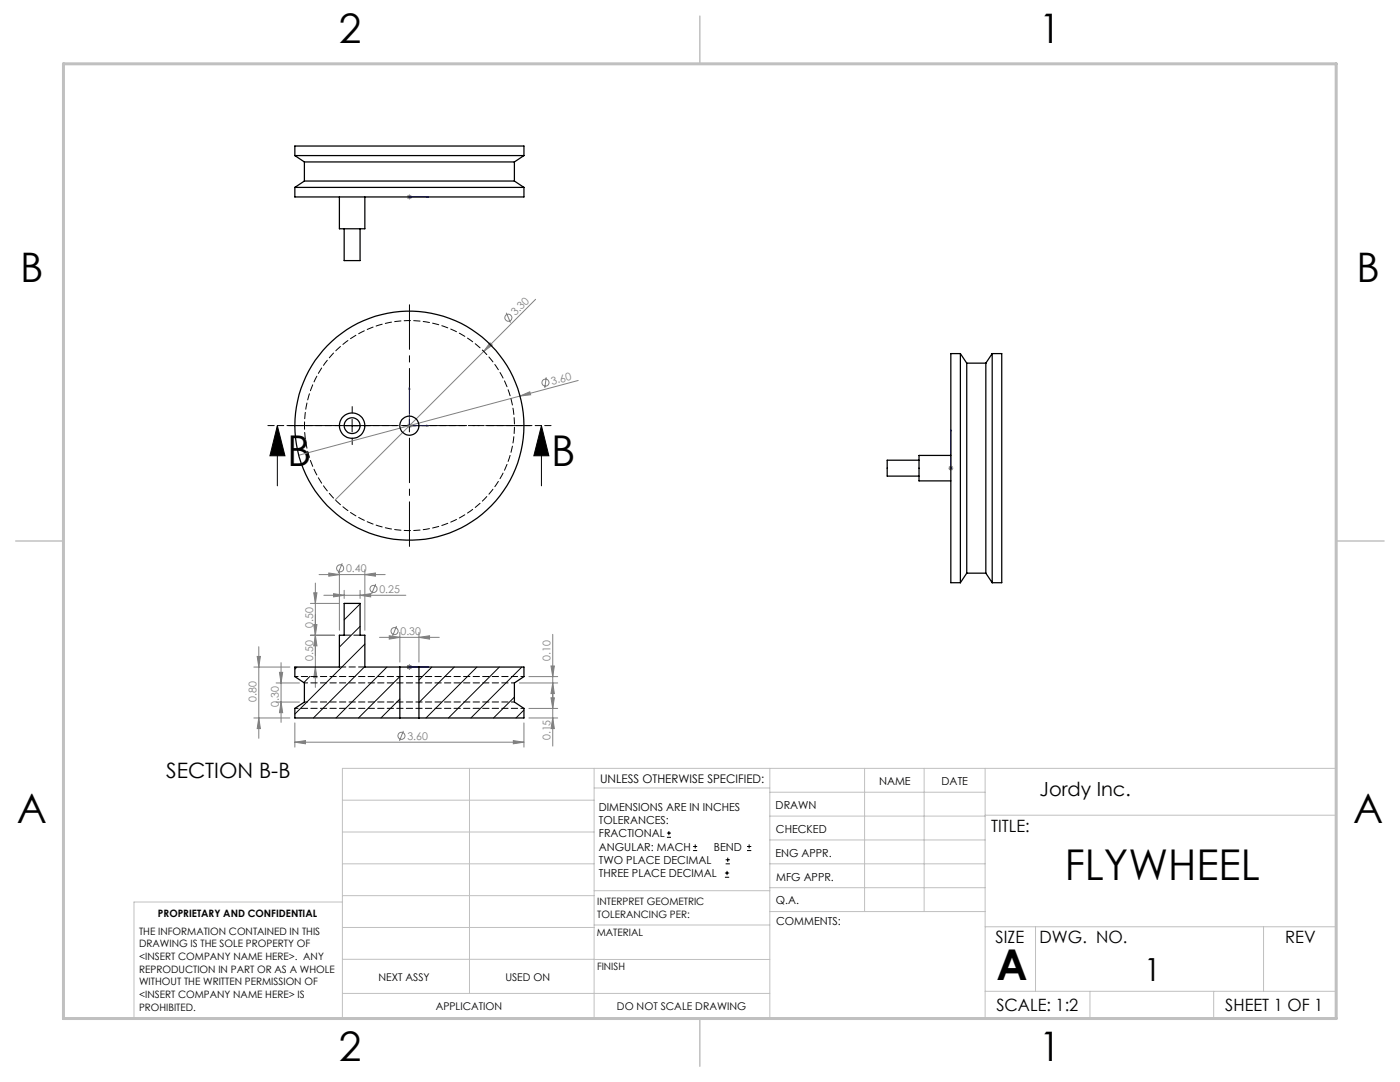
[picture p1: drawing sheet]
<svg xmlns="http://www.w3.org/2000/svg" width="279mm" height="216mm" viewBox="0 0 279 216" stroke-linecap="round" stroke-linejoin="round" font-family="sans-serif">
<g fill="none" stroke="#808080" stroke-width=".2">
<path d="M81.2 39.3h1M81.4 38.9l.7 .8M81.7 38.8v1M82.1 38.9l-.7 .8M106.9 59.7l-40 40.1M97.8 68.4l.4 .5-1.7 1.2zM101 62.4l.9 2M103.8 79l1.9-.8 .2 .6zM109 75.3l-.3 2.1M115.4 75.9l-55.8 14.9M81.2 84.9h1M81.4 84.6l.7 .7"/>
<path d="M81.7 84.5v.9M189.3 93.4h1M189.4 93.1l.7 .7M189.8 92.9v1M190.1 93.1l-.7 .7M62.6 118.3h.7l-.4 2.1zM62.9 116.3v20.9M63.7 114.7h13.2M64.6 118.8h16.4M65.6 114.3l2.1 .4-2.1 .3zM66.6 118.5l2.1 .3-2.1 .3zM67.7 113.7v12.1"/>
<path d="M68.3 112.4l-.8 2M68.7 117.8v1.6M71.9 118.8l2.1-.3v.6zM71.9 117.8v1.6M72.8 114.7l2.1-.4v.7zM72.8 113.7v12.1M75 116.5l-.8 2M50.7 133.1h7.2M51.3 131h.7l-.4 2.1zM51.6 129v18.3M55.1 136.3h4.7M55.8 134.2h.6l-.3 2.1z"/>
<path d="M56.1 132.2v11.9M61.9 126.8h4.8M61.9 120.4h5.8M62.6 124.6h.7l-.4 2.2zM62.9 133.1l.4 2.1h-.7zM62.9 126.8l.4 2.1h-.7zM75.7 127.2h12M77.7 126.9l2.1 .3-2.1 .3zM79.1 124.9l-.7 2M79.8 126.2v5.9M81.2 133.1h1M81.4 132.8l.7 .7"/>
<path d="M81.7 132.6v1M82.1 132.8l-.7 .7M83.6 127.2l2.1-.3v.6zM83.6 126.2v5.9M103.6 136.3h7.7M105.6 135h5.7M110 139.2h.6l-.3 2.2zM110 132.9h.6l-.3 2.1zM110.3 136.3l.3 2.1h-.6zM110.3 126.6v22.3M50.7 143.3h7.2M51.6 143.3l.4 2.1h-.7z"/>
<path d="M55.1 140.1h4.7M56.1 140.1l.3 2.1h-.6zM58.8 148.1l2.2-.3v.6zM58.8 144.3v4.8M58.8 148.1h45.8M80.5 145.8l-.8 2M102.4 147.8l2.2 .3-2.2 .3zM104.6 144.3v4.8M105.6 143.3h5.7M105.6 141.4h5.7M110.3 143.3l.3 2.1h-.6z"/>
<circle cx="101.5" cy="63.4" r=".71"/>
<circle cx="108.9" cy="76.4" r=".7"/>
<circle cx="67.9" cy="113.4" r=".7"/>
<circle cx="74.5" cy="117.5" r=".71"/>
<circle cx="78.7" cy="125.9" r=".71"/>
<circle cx="80.1" cy="146.8" r=".71"/>
</g>
<g fill="none" stroke="#000" stroke-width=".2">
<path d="M55.4 84.9l1.5 6h-3zM55.4 84.9v12M69 84.9h2.5M70.3 83.7v2.5M80.4 84.9h2.5M81.7 83.7v2.5M108.1 84.9l1.4 6h-3zM108.1 84.9v12M133.1 167.1h.8M133.1 166.2h.8M133.5 165.8v.9M138.3 169.7h.8"/>
<path d="M138.3 168.9h.8M138.7 168.5v.8M144.7 175h.8M144.7 174.2h.8M144.8 172.4h.9M144.8 171.6h.9M145.1 173.8v.8M145.2 171.1v.9M149.1 169.7h.8M149.1 168.9h.8M149.5 168.5v.8"/>
</g>
<g fill="none" stroke="#00f" stroke-width=".2">
<path d="M81.6 39.3h.2zM81.7 39.3h.1M81.7 39.3h3.8M85.5 39.3h-.3h.3M81.7 77.3l.1 .3h-.2zM81.7 77.3v7.6h3.8M85.2 84.8l.3 .1-.3 .1zM189.8 93.3v.2zM189.8 85.8v.3v-.3M189.8 93.4h.1M189.8 85.8v7.6M81.6 133.1h.2z"/>
<path d="M81.7 133.1h.1M81.7 133.1h3.8M85.5 133.1h-.3h.3"/>
</g>
<path d="M79.2 84.9h-21.6M81.7 82.4v-21.6M81.7 87.4v21.6M84.2 84.9h21.6" fill="none" stroke="#000" stroke-width=".2" stroke-dasharray="15.2 1.3 1.3 1.3" stroke-dashoffset="6.3"/>
<path d="M67.8 84.9h-1.3M70.3 82.4v-1.3M70.3 87.4v1.3M72.8 84.9h1.3" fill="none" stroke="#000" stroke-width=".2" stroke-dasharray="15.2 1.3 1.3 1.3"/>
<path d="M110.1 84.9h-56.7" fill="none" stroke="#000" stroke-width=".2" stroke-dasharray="1.3 .6" stroke-dashoffset="-.1"/>
<g fill="none" stroke="#c0c0c0" stroke-width=".2">
<path d="M68.3 159.7h50.3M93.7 153.3v44.9M118.6 153.3v49.9M118.6 157.2h35M153.6 153.3v49.9M153.6 158.1h43M172.5 153.3v28.6M184.4 153.3v28.6M196.6 153.3v49.9M68.3 180h-41.6v23.2h240v-49.9h-198.4v49.9M68.3 166h50.3M68.3 178.7h50.3"/>
<path d="M68.3 172.4h50.3M118.6 177.7h35M153.6 162.8h43M153.6 177.1h43M153.6 172.4h43M153.6 167.6h43M196.6 162.7h70.1M68.3 198.2h85.3M68.3 191.4l85.3 .1M68.3 185.1h50.3M118.6 184.6h35M153.6 181.9h43"/>
<path d="M196.6 184.9h70.1M196.6 197.8h70.1M206.7 184.9v12.9M217.5 197.8v5.4M242.2 197.8v5.4M252.2 184.9v12.9"/>
</g>
<path d="M139.7 3.2v9.5M3.1 107.9h9.6M266.7 107.9h9.5M139.7 203.2v9.6" fill="none" stroke="#c0c0c0" stroke-width=".3"/>
<path d="M12.7 12.7h254v190.5h-254z" fill="none" stroke="#c0c0c0" stroke-width=".6"/>
<path d="M108.1 84.9l1.4 6h-3zM55.4 84.9l1.5 6h-3z" fill="#000"/>
<g fill="#00f">
<path d="M85.2 39.3h.3zM81.6 39.3h.2zM85.2 84.8l.3 .1-.3 .1zM81.7 77.3l.1 .3h-.2z"/>
<path d="M189.8 93.3v.2zM189.8 85.8v.3zM85.2 133.1h.3zM81.6 133.1h.2zM85.2 133.1h.3zM81.6 133.1h.2z"/>
</g>
<g fill="#808080">
<path d="M103.8 79l1.9-.8 .2 .6z"/>
<path d="M97.8 68.4l.4 .5-1.7 1.2z"/>
<path d="M102.4 147.8l2.2 .3-2.2 .3zM58.8 148.1l2.2-.3v.6z"/>
<path d="M77.7 126.9l2.1 .3-2.1 .3zM83.6 127.2l2.1-.3v.6zM65.6 114.3l2.1 .4-2.1 .3zM72.8 114.7l2.1-.4v.7zM66.6 118.5l2.1 .3-2.1 .3zM71.9 118.8l2.1-.3v.6z"/>
<path d="M110.3 143.3l.3 2.1h-.6zM110 139.2h.6l-.3 2.2zM51.6 143.3l.4 2.1h-.7zM51.3 131h.7l-.4 2.1zM110.3 136.3l.3 2.1h-.6zM110 132.9h.6l-.3 2.1z"/>
<path d="M55.8 134.2h.6l-.3 2.1zM56.1 140.1l.3 2.1h-.6z"/>
<path d="M62.6 124.6h.7l-.4 2.2zM62.9 133.1l.4 2.1h-.7zM62.6 118.3h.7l-.4 2.1zM62.9 126.8l.4 2.1h-.7z"/>
</g>
<g fill="none" stroke="#000" stroke-width=".25">
<path d="M58.8 37.4h45.8M58.8 37.4v1.9h45.8v-1.9M58.8 31h45.8M58.8 31v-1.9h45.8v1.9M58.8 31l1.9 1.3M60.7 36.1h42M60.7 32.3h42M60.7 36.1l-1.9 1.3M60.7 32.3v3.8M67.7 39.3v6.3h5.1v-6.3M102.7 36.1l1.9 1.3M102.7 32.3v3.8"/>
<path d="M104.6 31l-1.9 1.3M68.7 45.6v6.4h3.2v-6.4M191.7 70.6v45.7M191.7 70.6h-1.9v45.7h1.9M191.7 70.6l1.2 1.9M192.9 72.5v41.9M192.9 72.5h3.8M196.7 72.5v41.9M198 70.6v45.7M198 70.6h1.9v45.7h-1.9M198 70.6l-1.3 1.9M183.4 91.8h-6.3v3.2h6.3"/>
<path d="M189.8 90.9h-6.4v5.1h6.4M192.9 114.4l-1.2 1.9M192.9 114.4h3.8M196.7 114.4l1.3 1.9M79.8 133.1h3.8M79.8 133.1h-7v-6.3h-.9v-6.4h-3.2v6.4h-1v6.3h-8.9v1.9l1.9 1.3v3.8l-1.9 1.3v1.9h21M79.8 133.1v10.2M83.6 133.1h21v1.9l-1.9 1.3v3.8l1.9 1.3v1.9h-21M83.6 133.1v10.2M79.8 143.3h3.8"/>
<circle cx="70.3" cy="84.9" r="1.59"/>
<circle cx="70.3" cy="84.9" r="2.54"/>
<circle cx="81.7" cy="84.9" r="1.9"/>
<circle cx="81.7" cy="84.9" r="22.9"/>
</g>
<path d="M60.8 84.9a21 21 0 0 1 31-18.3 21 21 0 0 1 1.1 36 21 21 0 0 1-32.1-16.5v-1.2" fill="none" stroke="#000" stroke-width=".2" stroke-dasharray="1.3 .6" stroke-dashoffset=".5"/>
<g fill="none" stroke="#000" stroke-width=".2">
<path d="M59.3 133.1l-.5 .4M61.8 135l-1.2 1.2M71.9 120.5l-3.2 3.2M71.9 125l-4.2 4.1M72.8 128.5l-14 14M72.8 133l-10.3 10.3M77.2 133.1l-10.1 10.2M79.8 135l-8.3 8.3M79.8 139.5l-3.8 3.8M86.2 133.1l-2.6 2.6M90.7 133.1l-7.1 7.1M95.2 133.1l-10.2 10.2"/>
<path d="M99.7 133.1l-10.2 10.2M102.7 139.1l-4.2 4.2M104.1 133.1l-10.1 10.2M104.6 141.7l-1.6 1.6"/>
</g>
<path d="M58.9 135h45.7M60.8 136.3h41.9M58.9 141.3h45.7M60.8 140.1h41.9" fill="none" stroke="#000" stroke-width=".2" stroke-dasharray="1.3 .6" stroke-dashoffset=".6"/>
<path d="M71.9 126.7h-3.2M72.8 133.1h-5.1" fill="none" stroke="#000" stroke-width=".2" stroke-dasharray="1.3 .6"/>
<g font-size="8.5">
<text x="57.3" y="93">B</text>
<text x="110" y="93">B</text>
<text x="212.5" y="175.6">FLYWHEEL</text>
<text x="198.9" y="195.5">A</text>
</g>
<g font-size="8.1">
<text x="67.6" y="8.6">2</text>
<text x="207.3" y="8.6">1</text>
<text x="4" y="56.2">B</text>
<text x="270.7" y="56.2">B</text>
<text x="3.3" y="164.1">A</text>
<text x="270" y="164.1">A</text>
<text x="67.6" y="211.7">2</text>
<text x="207.3" y="211.7">1</text>
</g>
<text font-size="6.3" x="228.3" y="195.8">1</text>
<text font-size="4.2" x="33.2" y="155.2">SECTION B-B</text>
<text font-size="3.9" x="207.5" y="158.8">Jordy Inc.</text>
<g font-size="3.4">
<text x="197.8" y="166">TITLE:</text>
<text x="198.7" y="188.1">SIZE</text>
<text x="207.5" y="188.1">DWG. NO.</text>
<text x="256.5" y="188.2">REV</text>
<text x="198.8" y="201.7">SCALE: 1:2</text>
<text x="244.5" y="201.7">SHEET 1 OF 1</text>
</g>
<text font-size="2.4" x="119.8" y="156.2">UNLESS OTHERWISE SPECIFIED:</text>
<g font-size="2.2">
<text x="119.5" y="161.8">DIMENSIONS ARE IN INCHES</text>
<text x="154.8" y="161.4">DRAWN</text>
<text x="175.4" y="156.6">NAME</text>
<text x="187.9" y="156.7">DATE</text>
<text x="119.5" y="164.4">TOLERANCES:</text>
<text x="119.5" y="167.1">FRACTIONAL</text>
<text x="154.9" y="166.3">CHECKED</text>
<text x="119.5" y="169.7">ANGULAR: MACH</text>
<text x="119.5" y="172.4">TWO PLACE DECIMAL</text>
<text x="142.5" y="169.7">BEND</text>
<text x="154.8" y="170.9">ENG APPR.</text>
<text x="119.5" y="175">THREE PLACE DECIMAL</text>
<text x="154.9" y="175.7">MFG APPR.</text>
<text x="154.9" y="180.4">Q.A.</text>
<text x="154.9" y="184.6">COMMENTS:</text>
</g>
<g font-size="2.1" fill="#808080">
<text x="102.9" y="63.1" transform="rotate(-45 102.9 63.1)">3.30</text>
<text x="110.2" y="76.8" transform="rotate(-15 110.2 76.8)">3.60</text>
<text x="69.1" y="114.2">0.40</text>
<text x="75.7" y="118.3">0.25</text>
<text x="62.5" y="125.3" transform="rotate(-90 62.5 125.3)">0.50</text>
<text x="62.5" y="131.8" transform="rotate(-90 62.5 131.8)">0.50</text>
<text x="79.9" y="126.7">0.30</text>
<text x="109.9" y="131.8" transform="rotate(-90 109.9 131.8)">0.10</text>
<text x="51.2" y="140.1" transform="rotate(-90 51.2 140.1)">0.80</text>
<text x="55.7" y="141" transform="rotate(-90 55.7 141)">0.30</text>
<text x="81.3" y="147.6">3.60</text>
<text x="109.9" y="147.7" transform="rotate(-90 109.9 147.7)">0.15</text>
</g>
<g font-size="2.1">
<text x="75.5" y="195.7">NEXT ASSY</text>
<text x="100.9" y="195.7">USED ON</text>
<text x="86.9" y="201.5">APPLICATION</text>
<text x="123.1" y="201.6">DO NOT SCALE DRAWING</text>
</g>
<g font-size="2">
<text x="31.5" y="182.9">PROPRIETARY AND CONFIDENTIAL</text>
<text x="119.2" y="180.6">INTERPRET GEOMETRIC</text>
<text x="119.2" y="183.1">TOLERANCING PER:</text>
<text x="27.8" y="186.5">THE INFORMATION CONTAINED IN THIS</text>
<text x="27.8" y="189">DRAWING IS THE SOLE PROPERTY OF</text>
<text x="27.8" y="191.6">&lt;INSERT COMPANY NAME HERE&gt;. ANY</text>
<text x="119.1" y="186.7">MATERIAL</text>
<text x="27.8" y="194.1">REPRODUCTION IN PART OR AS A WHOLE</text>
<text x="27.8" y="196.6">WITHOUT THE WRITTEN PERMISSION OF</text>
<text x="119.1" y="193.5">FINISH</text>
<text x="27.8" y="199.1">&lt;INSERT COMPANY NAME HERE&gt; IS</text>
<text x="27.8" y="201.7">PROHIBITED.</text>
</g>
</svg>
